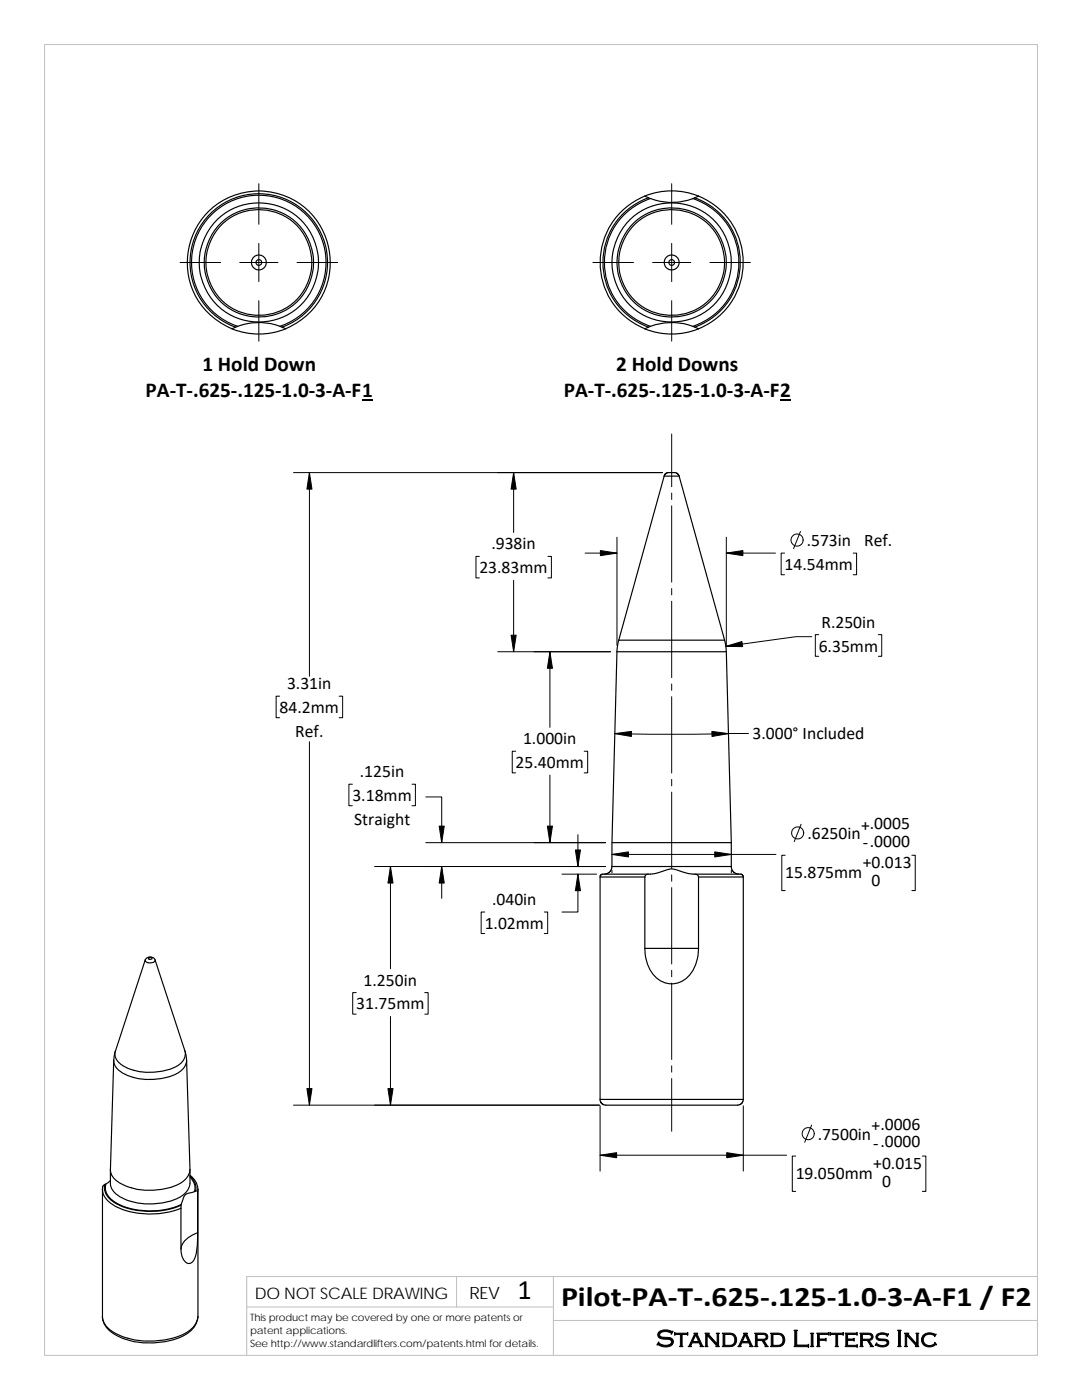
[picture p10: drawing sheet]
<svg xmlns="http://www.w3.org/2000/svg" width="216mm" height="279mm" viewBox="0 0 216 279" stroke-linecap="round" stroke-linejoin="round" font-family="sans-serif">
<path d="M8.9 8.9h198.1v261.6h-198.1zM91.1 254.8v6M110.4 254.8v15.7M207 254.8h-157.8v15.7M49.2 260.8h61.2M110.4 263.5h96.6" fill="none" stroke="#c0c0c0" stroke-width=".2"/>
<g fill="none" stroke="#000" stroke-width=".23">
<path d="M128.7 39.1a14.3 14.3 0 0 0-8.9 13.3 14.3 14.3 0 0 0 8.9 13.2M128.7 39.1l.7 .4M128.7 39.1a14.2 14.2 0 0 1 10.7 0M129.4 39.5a13.7 13.7 0 0 0-9.1 12.9 13.7 13.7 0 0 0 9.1 12.9M129.4 39.5l.4 .1M138.6 39.5a13.7 13.7 0 0 1 9.1 12.9 13.7 13.7 0 0 1-9.1 12.9M138.6 39.5l-.4 .1M139.4 39.1a14.3 14.3 0 0 1 8.9 13.3 14.3 14.3 0 0 1-8.9 13.2M139.4 39.1l-.8 .4M125.1 42.4a14.2 14.2 0 0 1 4.7-2.8 12.7 12.7 0 0 0 8.6 .1 13.4 13.4 0 0 1 9 12.8 13.4 13.4 0 0 1-9.2 12.6 12.1 12.1 0 0 0-8.4 0 13.4 13.4 0 0 1-4.7-22.7zM46.3 65.6a14.2 14.2 0 0 0 10.7 0M47 65.3a13.7 13.7 0 0 1-6.4-21.1 13.7 13.7 0 0 1 22.1 0 13.7 13.7 0 0 1-6.4 21.1"/>
<path d="M47.4 65.1l-1.1 .5M47.4 65.1a12 12 0 0 1 8.9 .2M55.9 65.1a13.4 13.4 0 0 0 6.5-20.7 13.4 13.4 0 0 0-21.7 .1 13.4 13.4 0 0 0 6.7 20.6M56.3 65.3l.7 .3M57 65.6a14.3 14.3 0 0 0 6-21.9 14.3 14.3 0 0 0-22.7 0 14.3 14.3 0 0 0 6 21.9M128.7 65.6a14.2 14.2 0 0 0 10.7 0M129.4 65.3l-.7 .3M129.8 65.1l-.4 .2M138.2 65.1l.4 .2M138.6 65.3l.8 .3M132.5 95h3M132.5 95l-9 32.8"/>
<path d="M135.5 95l9.1 32.8M135.5 95l-.2-.4-.3-.2-1.5-.1-.6 .1-.4 .6M123.1 130.1l-1 38.1v4.7M123.1 130.1h21.8M123.5 127.8l-.4 2.3M123.5 127.8h21.1M144.6 127.8l.3 2.3M144.9 130.1l1 38.1M119.7 175v44.4M119.7 175h9M122.1 172.9l-.1 .5-.3 .5-.5 .4-.6 .2M122.1 172.9h23.8"/>
<path d="M122.1 168.2h23.8M128.7 175a.85 .85 0 0 1 1.1-.5l1.6-.3a4.9 4.9 0 0 1 3.6-.6 7.2 7.2 0 0 0 3.6 .9l.6 .1 .2 .4M128.7 175v14.3M129.4 174.5h-9.3l-.2 .1-.2 .4M138.6 174.5h9.3l.3 .1 .1 .4M139.4 175v14.3M139.4 175h8.9M145.9 168.2v4.7M145.9 172.9l.1 .6 .4 .6 .5 .3 .5 .1M148.3 175v44.4M29 191.6a1.08 1.08 0 0 0 1 .6 1.08 1.08 0 0 0 .9-.6M29 191.6l-6 18.2"/>
<path d="M29 191.6a1.11 1.11 0 0 1 1.9 0M29.6 191.2a.38 .38 0 0 1 .4-.2 .38 .38 0 0 1 .3 .4 .38 .38 0 0 1-.4 .1 .38 .38 0 0 1-.3-.3zM30.9 191.6l6 18.2M128.7 189.3a7.1 7.1 0 0 0 3.8 6.8 4.8 4.8 0 0 0 6-2.8l.5-1.3 .3-1.4 .1-1.3M128.7 189.3h10.7M22.7 211.6a4 4 0 0 0 3.3 3.2 12.7 12.7 0 0 0 9.6-.7 2.98 2.98 0 0 0 1.6-2.5M22.7 211.6l-.7 21.8a3.9 3.9 0 0 0 3.1 3.3 13.6 13.6 0 0 0 11.2-.8 3.3 3.3 0 0 0 1.6-2.5l-.7-21.8M23 209.8a2.43 2.43 0 0 0 1.4 2.8 11.4 11.4 0 0 0 11.6-.3 2.47 2.47 0 0 0 .9-2.5M23 209.8l-.3 1.8M36.9 209.8l.3 1.8M119.7 219.4l.1 .4 .3 .5 .8 .3h26.3l.7-.3 .4-.9M119.7 219.4h28.6"/>
<path d="M20.4 237.4v25.4a4.2 4.2 0 0 0 3 3.5 16.1 16.1 0 0 0 13.5-.1 4.4 4.4 0 0 0 2.6-3.5M20.4 237.4a3.9 3.9 0 0 0 2.7 3.4 16.7 16.7 0 0 0 13 .3M20.9 236.4l-.4 .3-.1 .7M20.9 236.4a3.3 3.3 0 0 0 2.1 3.7 15.6 15.6 0 0 0 13.2 .4v-.1M21.1 236.3l-.2 .1M22 235.6l-.4 .4a1.33 1.33 0 0 0-.5 1.8 6.6 6.6 0 0 0 4.7 3.3 15.3 15.3 0 0 0 10.4-.8l.2-.6a1.75 1.75 0 0 1 1.9-1.7l.5-.2M22 233.5v2.7a4 4 0 0 0 3.1 3.2 13.7 13.7 0 0 0 11.2-.7 3.3 3.3 0 0 0 1.6-2.5v-2.7M37.9 234.7a3 3 0 0 1 1.1 3M37.9 234.9l.2 .3a2.64 2.64 0 0 1 .7 2.6M37.9 234.5a3.7 3.7 0 0 1 1.6 2.8M38.8 237.8l.4-.1 .2 .2M39.4 237.9v8.1"/>
<path d="M39.5 237.3v25.4M39.5 237.4l-.1 .5M36.1 241.1v8.2M36.1 240.5v.6M39.4 246a14.8 14.8 0 0 1-.6 5.2 1.15 1.15 0 0 1-1 .9 1.15 1.15 0 0 1-1.2-.8l-.3-.8-.2-1.2M39.4 246a4.6 4.6 0 0 0-3.3 3.3M39.5 262.7a5 5 0 0 1-3.6 4.2 15.6 15.6 0 0 1-12.8-.5 4.6 4.6 0 0 1-2.7-3.6"/>
<circle cx="51.7" cy="52.4" r=".58"/>
<circle cx="51.7" cy="52.4" r="1.49"/>
<circle cx="51.7" cy="52.4" r="10.6"/>
<circle cx="51.7" cy="52.4" r="10.9"/>
<circle cx="51.7" cy="52.4" r="11.9"/>
<circle cx="134" cy="52.4" r="1.49"/>
<circle cx="134" cy="52.4" r="10.9"/>
<circle cx="134" cy="52.4" r="11.9"/>
<circle cx="134" cy="52.4" r=".57"/>
<circle cx="134" cy="52.4" r="10.6"/>
</g>
<g fill="none" stroke="#000" stroke-width=".2">
<path d="M51.6 36.7v8.1M134 36.7v8.1M35.9 52.4h8.1M47.8 52.4h7.7M51.6 48.6v7.6M59.3 52.4h8.1M118.3 52.4h8.1M130.2 52.4h7.6M134 48.6v7.6M141.6 52.4h8.1M51.6 60v8.1M134 60v8.1"/>
<path d="M58.6 94.3h73.6M61.7 94.3v40.7M102.5 94.3v12M134 86.6v10.5M134 98.4v1.3M95.7 111h-.7v4.3h.7M102.5 115.8v14.3M109.3 111h.7v4.3h-.7M116.8 110.4h6.3M123.1 107.2v21.6M134 100.9v15.3M134 117.5v1.2"/>
<path d="M134 120v15.2M144.9 107.2v21.6M144.9 110.4h9.8M156.5 110.4h-.6v4.3h.6M159.7 106.1l-1.4 3.4M170.2 110.4h.7v4.3h-.7M55.8 138.9h-.7v4.3h.7M67.7 138.9h.7v4.3h-.7M99.3 130.1h22.5M109.7 130.1v15.1M134 136.5v1.3M134 139v15.3"/>
<path d="M162 127.1h-3.2l-14 1.9M163.4 126.7h-.7v4.3h.7M175.3 126.7h.6v4.3h-.6M61.7 148v72.6M70.3 156.5h-.7v4.3h.7M82.2 156.5h.7v4.3h-.7M85 159h3.1v9.2M102.9 149.9h-.7v4.3h.7M109.7 154.7v13.5M116.6 149.9h.7v4.3h-.7M134 155.6v1.2M134 158.1v15.2"/>
<path d="M149.4 146.4h-3.9a429.2 429.2 0 0 1-22.8 0M74.7 172.9h46.1M77.9 172.9v20.4M85 168.2h35.8M88.1 172.9v6.4M112.1 174.5h6.9M115.3 174.5v7.5h-3.2M115.3 166.6v6.3M122.1 170.5h32.7M122.1 173.7v.5M134 174.6v1.3M134 177.1v15.3"/>
<path d="M145.9 173.7v.5M156.7 170.7h-.7v7h.7M159.9 164.5l-1.4 3.5M181.9 170.7h.7v7h-.7M71.1 198.1h-.7v4.3h.7M84.8 198.1h.6v4.3h-.6M96.7 182h-.7v4.3h.7M108.6 182h.7v4.3h-.7M134 193.7v1.2M134 196.2v15.2M77.9 202.9v17.7M134 212.7v1.3"/>
<path d="M134 215.2v10.6M58.6 220.6h61M119.7 230.5h37.3M119.7 220.7v13M148.3 220.7v13M158.8 230.7h-.7v7.1h.7M161.9 224.5l-1.3 3.5M184 230.7h.7v7.1h-.7"/>
<circle cx="159" cy="107.8" r="1.21"/>
<circle cx="159.2" cy="166.2" r="1.21"/>
<circle cx="161.3" cy="226.2" r="1.21"/>
</g>
<g fill="#000" stroke="#000" stroke-width=".2">
<path d="M61.7 94.3l.6 3.3h-1.1z" fill-rule="evenodd"/>
<path d="M102.5 94.3l.5 3.3h-1z" fill-rule="evenodd"/>
<path d="M119.8 109.9l3.3 .5-3.3 .5z" fill-rule="evenodd"/>
<path d="M144.9 110.4l3.3-.5v1z" fill-rule="evenodd"/>
<path d="M102 126.8h1l-.5 3.3z" fill-rule="evenodd"/>
<path d="M109.7 130.1l.5 3.3h-1z" fill-rule="evenodd"/>
<path d="M144.8 129l3.2-1 .2 1.1z" fill-rule="evenodd"/>
<path d="M122.7 146.4l3.3-.4v1z" fill-rule="evenodd"/>
<path d="M142 146l3.4 .4-3.3 .6z" fill-rule="evenodd"/>
<path d="M77.9 172.9l.5 3.3h-1z" fill-rule="evenodd"/>
<path d="M87.6 164.9h1l-.5 3.3z" fill-rule="evenodd"/>
<path d="M88.1 172.9l.5 3.3h-1z" fill-rule="evenodd"/>
<path d="M109.2 164.9h1l-.5 3.3z" fill-rule="evenodd"/>
<path d="M115.3 174.5l.5 3.3h-1z" fill-rule="evenodd"/>
<path d="M114.8 169.6h1l-.5 3.3z" fill-rule="evenodd"/>
<path d="M122.1 170.5l3.3-.5v1z" fill-rule="evenodd"/>
<path d="M142.6 170l3.3 .5-3.3 .5z" fill-rule="evenodd"/>
<path d="M61.2 217.3h1.1l-.6 3.3z" fill-rule="evenodd"/>
<path d="M77.4 217.3h1l-.5 3.3z" fill-rule="evenodd"/>
<path d="M119.7 230.5l3.3-.5v1.1z" fill-rule="evenodd"/>
<path d="M145 230l3.3 .5-3.3 .6z" fill-rule="evenodd"/>
</g>
<path d="M72.2 79.9h2.2M155.7 79.9h2.1" fill="none" stroke="#000" stroke-width=".28"/>
<g font-size="5.6">
<text x="103.3" y="259.2">1</text>
<text x="112" y="260.7">Pilot‐PA‐T‐.625‐.125‐1.0‐3‐A‐F1 / F2</text>
</g>
<text font-size="4.9" x="130.9" y="268.8">Standard Lifters Inc</text>
<g font-size="4.2">
<text x="40.4" y="74.1">1 Hold Down</text>
<text x="123" y="74.1">2 Hold Downs</text>
<text x="29.1" y="79.3">PA‐T‐.625‐.125‐1.0‐3‐A‐F1</text>
<text x="112.5" y="79.3">PA‐T‐.625‐.125‐1.0‐3‐A‐F2</text>
</g>
<g font-size="3.5">
<text x="98" y="109.6">.938in</text>
<text x="156.5" y="113.7">14.54mm</text>
<text x="161" y="109">.573in</text>
<text x="172.4" y="109">Ref.</text>
<text x="95.7" y="114.4">23.83mm</text>
<text x="163.9" y="125.3">R.250in</text>
<text x="163.4" y="130">6.35mm</text>
<text x="57.3" y="137.5">3.31in</text>
<text x="55.8" y="142.3">84.2mm</text>
<text x="58.9" y="147.1">Ref.</text>
<text x="104.4" y="148.5">1.000in</text>
<text x="150.1" y="147.6">3.000° Included</text>
<text x="71.8" y="155.1">.125in</text>
<text x="102.9" y="153.3">25.40mm</text>
<text x="70.3" y="159.9">3.18mm</text>
<text x="70.7" y="164.6">Straight</text>
<text x="161.1" y="167.4">.6250in</text>
<text x="171.8" y="165.8">+.0005</text>
<text x="172.1" y="173.3">+0.013</text>
<text x="172.1" y="169.3">‐.0000</text>
<text x="156.7" y="175.3">15.875mm</text>
<text x="173.9" y="176.8">0</text>
<text x="96.7" y="185.4">1.02mm</text>
<text x="98.2" y="180.6">.040in</text>
<text x="72.6" y="196.7">1.250in</text>
<text x="71.1" y="201.4">31.75mm</text>
<text x="163.2" y="227.5">.7500in</text>
<text x="173.9" y="225.8">+.0006</text>
<text x="174.2" y="233.3">+0.015</text>
<text x="174.2" y="229.3">‐.0000</text>
<text x="158.8" y="235.3">19.050mm</text>
<text x="176" y="236.8">0</text>
</g>
<text font-size="3.4" x="93.7" y="259.2">REV</text>
<text font-size="3.2" x="50.8" y="259.3">DO NOT SCALE DRAWING</text>
<g font-size="2">
<text x="49.9" y="263.7">This product may be covered by one or more patents or</text>
<text x="49.9" y="266.2">patent applications.</text>
<text x="49.9" y="268.8">See http://www.standardlifters.com/patents.html for details.</text>
</g>
</svg>
